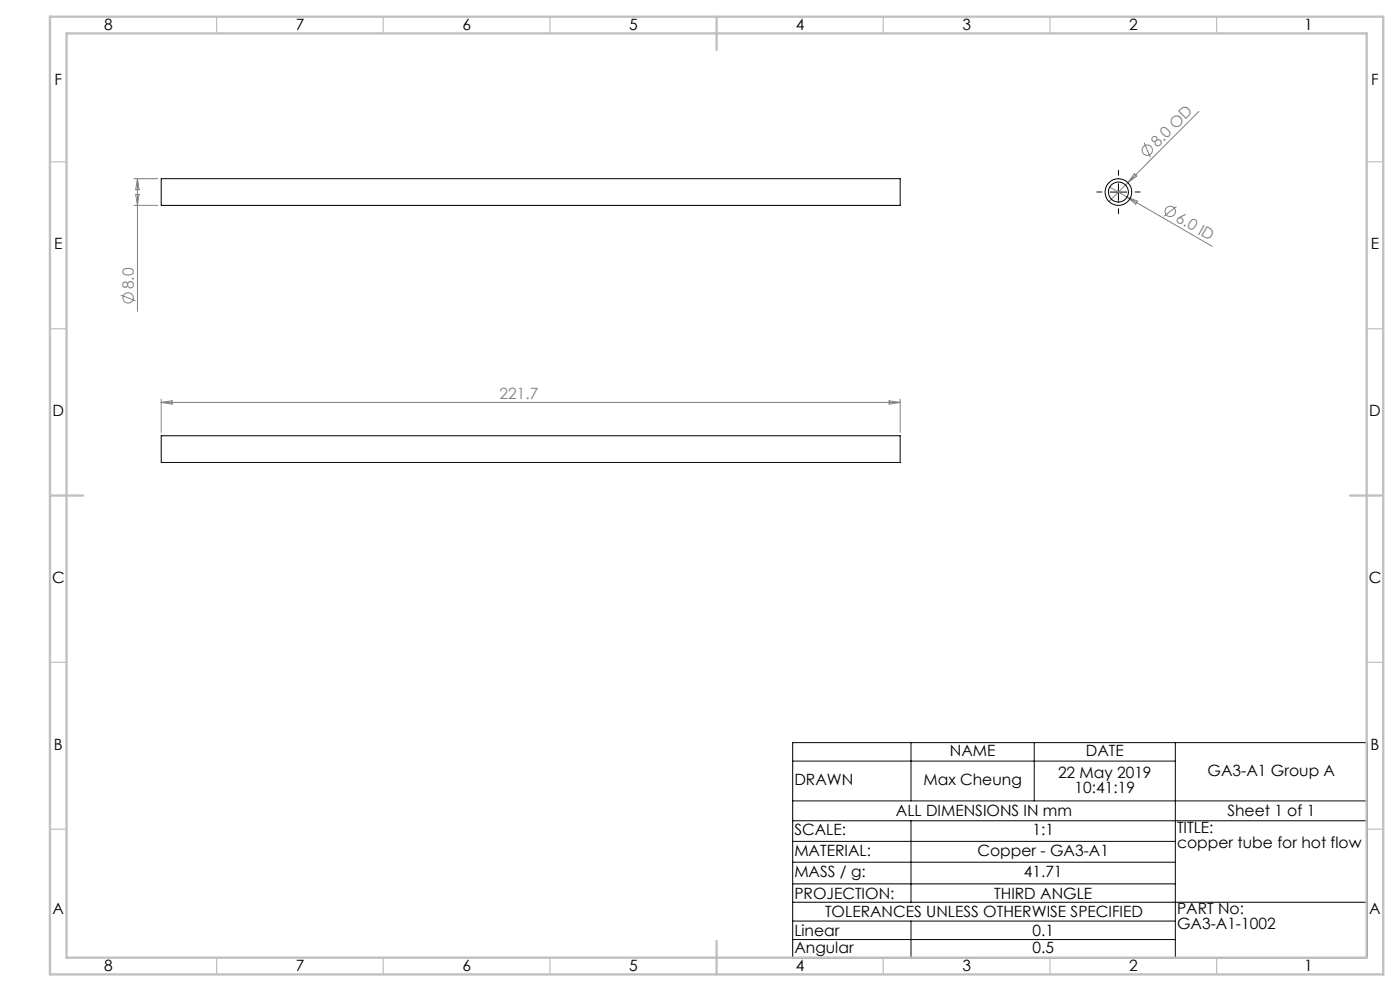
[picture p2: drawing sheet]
<svg xmlns="http://www.w3.org/2000/svg" width="420mm" height="297mm" viewBox="0 0 420 297" stroke-linecap="round" stroke-linejoin="round" font-family="sans-serif">
<g fill="none" stroke="#808080" stroke-width=".3">
<path d="M359.7 33.4l-27 27M40.2 53.5h7.1M40.7 58.3h1l-.5 3.3zM41.2 53.5v39.8M41.2 53.5l.5 3.4h-1zM332.9 56.1l30.8 17.7M338.1 59.1l3.1 1.2-.5 .9zM340.3 52l.7 .8-2.7 1.9zM343.3 42.8l1.8 4.4M40.2 61.6h7.1M353 61.9l-3.8 2.9M36.2 88.4l4.5 1.8"/>
<path d="M48.4 119.6v10M270.1 119.6v10M48.4 120.6h221.7M48.4 120.6l3.2-.5v1zM266.7 120.1l3.4 .5-3.4 .5z"/>
<circle cx="344.2" cy="45" r="1.56"/>
<circle cx="351.1" cy="63.4" r="1.55"/>
<circle cx="38.4" cy="89.3" r="1.55"/>
</g>
<g fill="none" stroke="#000" stroke-width=".3">
<path d="M48.4 53.5h221.7v8.1h-221.7zM333 57.6h5M335.5 55.1v5M48.4 130.6h221.7v8h-221.7zM237.8 222.6h172.4v64.5h-172.4zM237.8 228.1h114.8M273.3 222.6v17.4M310.3 222.6v17.4M352.6 222.6v64.5M237.8 240h172.4M237.8 246h172.4M237.8 252.2h114.8"/>
<path d="M237.8 258.4h114.8M273.3 246v24.4M237.8 264.9h114.8M237.8 270.4h172.4M237.8 276h114.8M273.3 276v11.1M237.8 281.6h114.8"/>
<circle cx="335.5" cy="57.6" r="3"/>
<circle cx="335.5" cy="57.6" r="4"/>
</g>
<path d="M330.5 57.5h-1.5M335.5 52.5v-1.5M340.5 57.5h1.5M335.5 62.5v1.5" fill="none" stroke="#000" stroke-width=".3" stroke-dasharray="15.2 1.3 1.3 1.3"/>
<g fill="none" stroke="#c0c0c0" stroke-width=".35">
<path d="M65 5v5M115 5v5M165 5v5M265 5v5M315 5v5M365 5v5M15 48.5h5M410 48.5h5M15 98.5h5M410 98.5h5M15 198.5h5M410 198.5h5"/>
<path d="M15 248.5h5M410 248.5h5M65 287v5M115 287v5M165 287v5M265 287v5M315 287v5M365 287v5"/>
</g>
<path d="M15 5h400v287h-400zM20 10h390v277h-390zM215 5v10M15 148.5h10M405 148.5h10M215 282v10" fill="none" stroke="#c0c0c0" stroke-width=".7"/>
<g font-size="4.7">
<text x="31.2" y="9">8</text>
<text x="88.7" y="9">7</text>
<text x="138.7" y="9">6</text>
<text x="188.7" y="9">5</text>
<text x="238.7" y="9">4</text>
<text x="288.7" y="9">3</text>
<text x="338.7" y="9">2</text>
<text x="391.2" y="9">1</text>
<text x="16.4" y="25.5">F</text>
<text x="411.4" y="25.5">F</text>
<text x="16.2" y="74.7">E</text>
<text x="411.2" y="74.7">E</text>
<text x="15.8" y="124.8">D</text>
<text x="410.8" y="124.8">D</text>
<text x="15.6" y="174.8">C</text>
<text x="410.6" y="174.8">C</text>
<text x="16.2" y="224.7">B</text>
<text x="285" y="226.6">NAME</text>
<text x="325.7" y="226.6">DATE</text>
<text x="411.2" y="224.7">B</text>
<text x="317.4" y="233">22 May 2019</text>
<text x="362.3" y="232.5">GA3-A1 Group A</text>
<text x="238.3" y="235.3">DRAWN</text>
<text x="277" y="235.3">Max Cheung</text>
<text x="322.4" y="237.6">10:41:19</text>
<text x="268.8" y="244.7">ALL DIMENSIONS IN mm</text>
<text x="368.2" y="244.7">Sheet 1 of 1</text>
<text x="238.3" y="250.3">SCALE:</text>
<text x="309.7" y="250.3">1:1</text>
<text x="353.1" y="249.5">TITLE:</text>
<text x="238.3" y="256.5">MATERIAL:</text>
<text x="293.2" y="256.5">Copper - GA3-A1</text>
<text x="353.1" y="254">copper tube for hot flow</text>
<text x="238.3" y="262.9">MASS / g:</text>
<text x="307.1" y="262.9">41.71</text>
<text x="238.3" y="269.3">PROJECTION:</text>
<text x="298.2" y="269.3">THIRD ANGLE</text>
<text x="15.8" y="274">A</text>
<text x="247.5" y="274.9">TOLERANCES UNLESS OTHERWISE SPECIFIED</text>
<text x="353.1" y="273.9">PART No:</text>
<text x="410.8" y="274">A</text>
<text x="238.3" y="280.5">Linear</text>
<text x="309.7" y="280.5">0.1</text>
<text x="353.1" y="278.5">GA3-A1-1002</text>
<text x="238.3" y="285.6">Angular</text>
<text x="309.7" y="285.6">0.5</text>
<text x="31.2" y="291">8</text>
<text x="88.7" y="291">7</text>
<text x="138.7" y="291">6</text>
<text x="188.7" y="291">5</text>
<text x="238.7" y="291">4</text>
<text x="288.7" y="291">3</text>
<text x="338.7" y="291">2</text>
<text x="391.2" y="291">1</text>
</g>
<g font-size="4.7" fill="#808080">
<text x="347.2" y="44.4" transform="rotate(-45 347.2 44.4)">8.0 OD</text>
<text x="352.5" y="66.1" transform="rotate(30 352.5 66.1)">6.0 ID</text>
<text x="40.2" y="86.7" transform="rotate(-90 40.2 86.7)">8.0</text>
<text x="149.9" y="119.6">221.7</text>
</g>
</svg>
